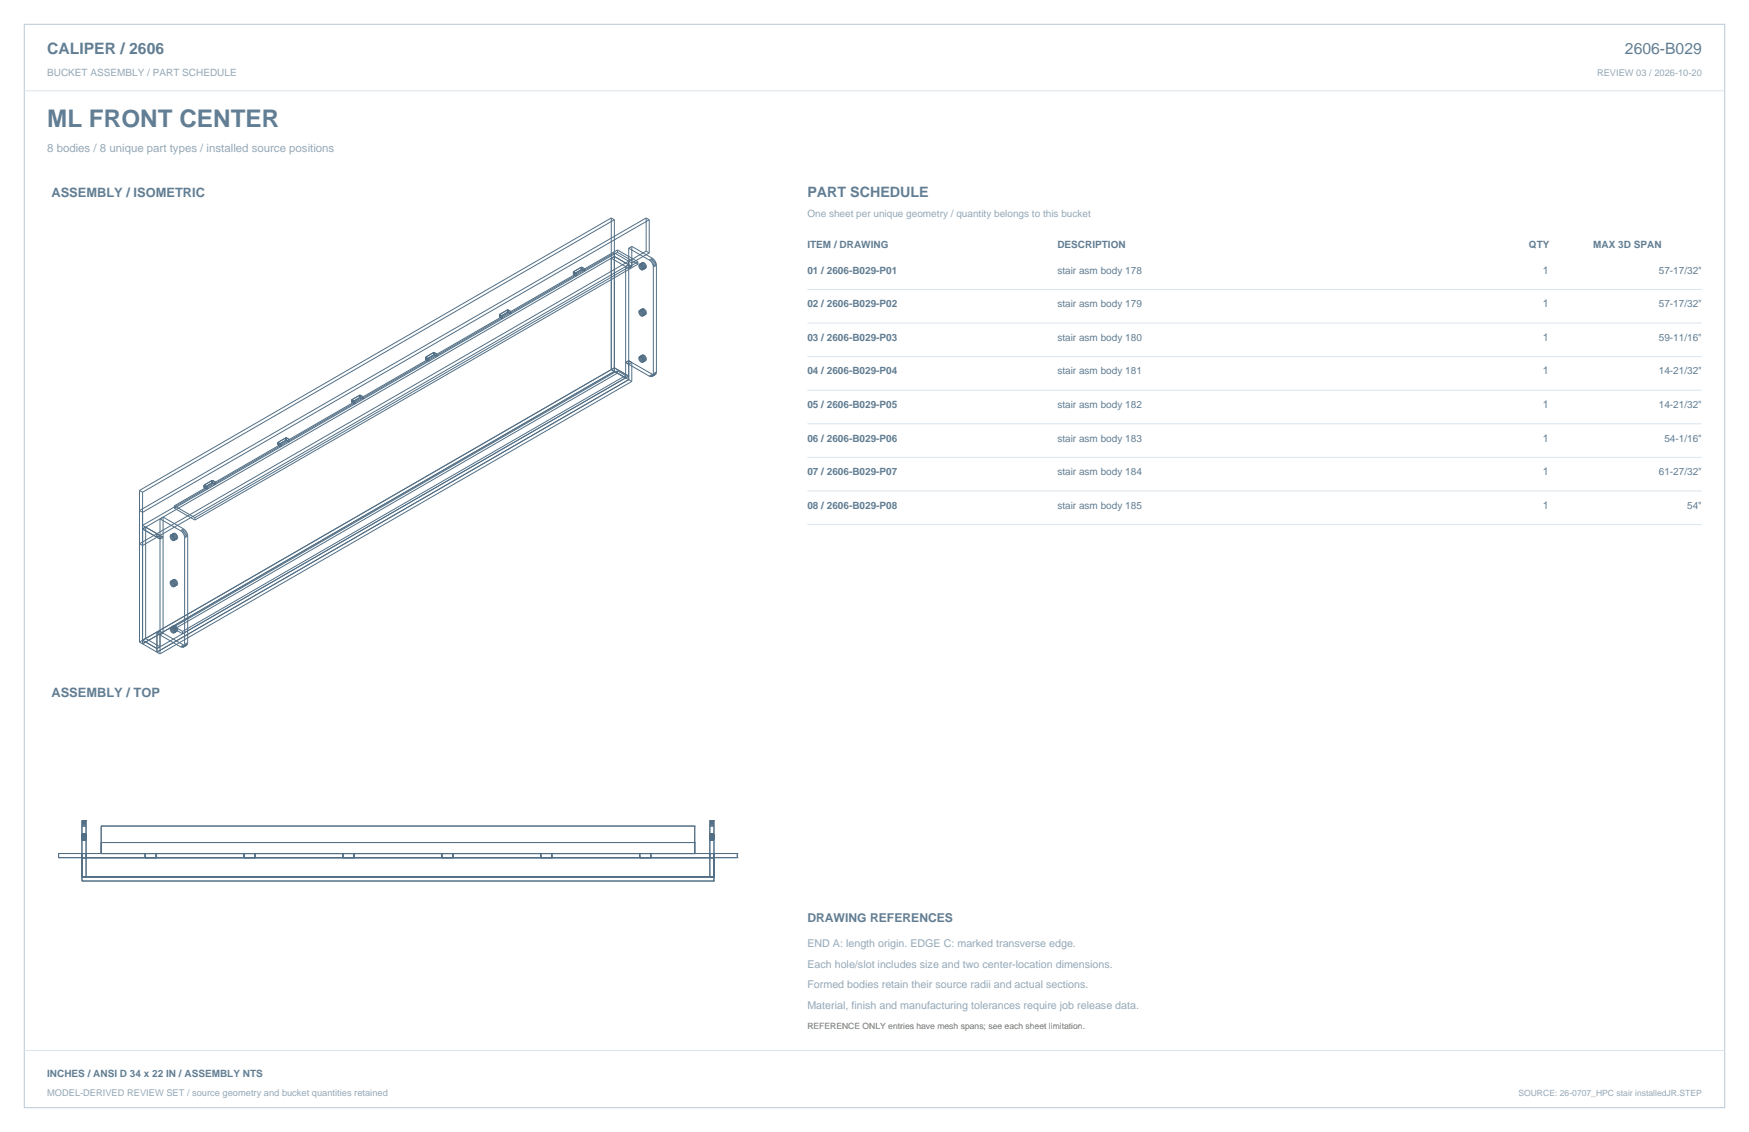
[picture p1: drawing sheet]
<svg xmlns="http://www.w3.org/2000/svg" width="864mm" height="559mm" viewBox="0 0 864 559" stroke-linecap="round" stroke-linejoin="round" font-family="sans-serif">
<path d="M12 12h840v535h-840z" fill="none" stroke="#b8cad8" stroke-width=".49"/>
<path d="M12 45h840M399 143h441M399 159h441M399 176h441M399 193h441M399 209h441M399 226h441M399 242h441M399 259h441M12 519h840" fill="none" stroke="#dbe5ed" stroke-width=".49"/>
<g fill="none" stroke="#536f85" stroke-width=".49">
<path d="M302 108l-233 134M302 108h1M302 108v74M303 108v75l-233 135v-75M303 108l-233 135M319 108l-250 144 1 1 251-145M319 108h2M319 108v16M321 108v17M283 134l2 1M283 134v1M283 134h.1"/>
<path d="M283 135h.1M285 135v1l-2-1M285 135l-33 19M287 132l-4 2M287 133l-4 2M287 133h.1M287 132h.1M287 132v1M287 132l2 1M287 133l2 1M289 134l-77 44M289 133v1"/>
<path d="M289 133l-4 2M303 127l-233 134M303 127l9 5M303 127h-1l8 5h2M305 123l-16 10M305 125l-16 9M305 123v2M305 125l10 5M305 123l10 6M310 123v64l-233 135v-9M310 123l11 5M312 122l-2 1"/>
<path d="M312 122v10M312 122l10 5M315 129l-219 127M315 130l-219 127M315 129v1M315 131v1M315 131h.1M315 132h1M316 132h.1M316 131h-1M316 132v1M316 130v1"/>
<path d="M316 133h.1M316 131h1M316 133h1M317 131h.1M317 133h.1M317 130l-2 1M317 130v1M317 131l-2 1M317 131l-1 1M317 131l1 1M317 131v1M317 130l-1 1"/>
<path d="M317 130h.1M317 130h-1M317 132h1M317 132l-1 1M318 132v1M318 133h-1M318 130l-3 1M318 130h-1M318 130h.1M318 130l-2 1M318 132l-2 1M318 132h.1"/>
<path d="M318 130l-1 1M318 132l-1 1M318 130h1M319 130l-2 1M319 130v1M319 131h-2M319 131h.1M319 131l-3 2M319 132h-1M319 132l-2 1M319 124l-242 139M319 124l2 1"/>
<path d="M319 131l-1 1M319 131v1M319 132h.1M319 132l-1 1M321 125l-9 5-9-5-233 134 11 6-2 1-9-5M321 128v1M321 129h.1M321 129l1 1M322 130h.1M322 127l-1 1M322 127l1 1M322 130v1"/>
<path d="M322 131h1M323 128l-2 1M323 128h.1M323 131v1M323 132v52M323 128v1M323 129l-1 1M323 129h1M324 129l-2 1M324 129v1M324 130l-2 1M324 130h.1"/>
<path d="M324 130l-1 1M324 130v1M324 131l-1 1M324 131v53M247 155l1 1M247 155v1M247 155h.1M247 156h.1M248 156v1l-1-1M248 156l-32 19M251 154l-4 2M251 153l-4 2"/>
<path d="M251 153h.1M251 154h.1M251 153v1M251 153l1 1M252 154v1l-1-1-4 2M252 154l-4 2M315 154h.1M315 154l1 1M316 154h-1M316 155h.1M316 153v1M316 153h.1"/>
<path d="M316 155v1M316 156h.1M316 153l1 1M316 156h1M317 156h.1M317 154h.1M317 153v1M317 153l-2 1M317 153l-1 1M317 154l1 1M317 153h.1M317 154l-1 1"/>
<path d="M317 152l-1 1M317 152v1M317 152h.1M318 155h.1M318 155v1M318 156h-1M318 152l-3 2M318 152h-1M318 152h.1M318 155l-2 1M318 152l-2 1M318 152v1"/>
<path d="M318 153l-3 1M318 153h.1M318 153l-1 1M318 153h1M318 155l-1 1M319 153l-2 1M319 153h.1M319 155h-1M319 155l-2 1M319 153v1M319 154l-1 1M319 154h.1"/>
<path d="M319 155h.1M319 155l-1 1M319 154l-2 2M319 154v1M210 178h2M210 176l2 1v1M210 176h.1M210 177h.1M210 177v1M210 178h.1M210 176v2M212 178l-73 42"/>
<path d="M214 175l-4 2M214 174l-4 2M214 174v1M214 174h.1M214 175h.1M214 174l2 1M214 175l-4 3M216 175l-73 42M216 175v1l-2-1M310 180l2-1v9M315 177h.1M315 177l1 1"/>
<path d="M316 176l-1 1M316 178h.1M316 176h.1M316 176h1M316 178v1M316 179h1M317 176v1M317 179h.1M317 177h.1M317 176l-2 1M317 176h.1M317 175l-1 1"/>
<path d="M317 175v1M317 177l-1 1M317 177h1M317 175h.1M317 175h1M317 177l1 1M318 177v1M318 178h.1M318 178l-1 1M318 178h-2M318 175l-2 1M318 175h.1"/>
<path d="M318 175l-1 1M318 175v1M318 176l-3 1M318 176h1M319 176l-2 1M319 176h.1M319 176v1M319 178h-1M319 178l-2 1M319 177h-1M319 177h.1M319 178h.1"/>
<path d="M319 177l-1 1M319 177l-3 2M319 177v1M174 197l1 1v1h-1M174 197v2M174 198v1M174 198h.1M174 197h.1M174 199h.1M178 196l-4 2M178 195l-4 2M178 195h.1"/>
<path d="M178 196h.1M178 195v1M178 196l-4 3M178 195l1 1M179 196v1l-1-1M302 182l10 6M303 182l-234 135M303 182l7 4M303 182h-1M305 183l-219 126M305 183v1l-219 127M305 183l4 2-219 127"/>
<path d="M309 187l-219 126M309 187v-55l1-1-233 134v-2M310 186l-233 134M310 186l-1 1M312 188l-233 135M321 186h.1M322 185l-12-7-1 1 12 7M322 185l-1 1M322 185h1M322 185v1M323 185l-2 1M323 185h.1"/>
<path d="M323 185h-1M323 184v1M324 185l-3 1M324 185h-1M324 185h-2M324 185h.1M324 184l-1 1M324 184v1M324 184h-1M324 184h.1M137 220h2M137 218l2 1v1"/>
<path d="M137 218v2M137 218h.1M137 218v1M137 220h.1M137 219v1M141 217h.1M141 216h.1M141 216v1M141 217l-4 3M141 216l-4 2M141 216l2 1M143 217l-57 33"/>
<path d="M143 217v1l-2-1M101 239l1 1v2M101 239v1M101 239v2M101 239h.1M101 240h.1M105 237l-4 2M105 237v1M105 237h.1M105 238h.1M105 237l1 1v1l-1-1M105 238l-4 3"/>
<path d="M139 220l-53 31M69 242v75M69 242l1 1M79 256v67M79 256l10 6M81 255v58h-2M81 255l-2 1M81 255l10 6M86 250l10 6M86 251l10 6M86 250v1M96 256v1"/>
<path d="M101 241h.1M102 240v2l-1-1M70 261l2-1v55M77 263l-8 5 1 1 9-5M84 265h.1M84 265v1M84 266h.1M84 264v1M84 264h1M84 264h.1M84 266h1M85 266v1"/>
<path d="M85 267h.1M85 264l1 1M86 264l-2 1M86 264v1M86 265h.1M86 263l-2 1M86 265l-2 1M86 263v1M86 267h-1M86 265v1M86 263h.1M86 266v1"/>
<path d="M86 266h-1M86 266h1M86 263l-2 2M86 263h1M87 263l-2 1M87 263v1M87 264l-3 2M87 264h.1M87 264l-1 1M87 266l-1 1M87 264l1 1M88 266l-3 1"/>
<path d="M88 266h-1M88 265h.1M88 265h-2M88 266h.1M88 265l-2 1M88 265l-3 2M88 265v1M89 262h1M90 262v1M90 263h.1M90 263l1 1M91 261l-2 1"/>
<path d="M91 261h.1M91 264h.1M91 264v1M91 261l-1 1M91 261l1 1M91 265h.1M91 265v53M92 262l-2 1M92 262h.1M92 262v1M92 263l-1 1M92 263h.1"/>
<path d="M92 263l1 1M93 264l-2 1M93 264v1M93 265h-2M93 265v52M84 288h.1M84 287v1M84 288v1M84 287h.1M84 289h.1M84 287h1M84 289h1"/>
<path d="M85 289h.1M85 289v1M85 290h1M85 287l1 1M85 287l-1 1M85 287h1M86 287l-2 1M86 287v1M86 288h.1M86 286l-2 1M86 288l-2 1M86 286l-1 1"/>
<path d="M86 288v1M86 289v1M86 286h.1M86 289h-1M86 286h1M87 286l-3 2M87 286h.1M87 286v1M87 286l-2 1M87 287l-1 1M87 287h.1M87 287h1"/>
<path d="M88 289l-2 1M88 289h-2M88 287v1M88 287l-2 1M88 288l-3 1M88 288l-3 2M88 288v1M88 288h.1M88 288l-2 1M69 317l10 6M72 315l-2 1 7 4M72 315l7 4-2 1"/>
<path d="M77 313l2-1 12 6M77 313l12 6M84 311h.1M84 310v1M84 311v1M84 310h1M84 310h.1M84 312h1M85 312h.1M85 312v1M85 310h.1M85 310h1"/>
<path d="M86 310l-2 1M86 310h.1M86 310v1M86 313h-1M86 311l-2 1M86 311h.1M86 309v1M86 309l-2 1M86 309v2M86 311l4 2M86 309l4 3M86 311v2"/>
<path d="M86 311l-1 1M86 309h1M86 309h.1M86 311l1 1M87 309l-2 1M87 309h.1M87 309v1M87 310h-1M87 310h.1M87 310l-3 1M87 312l-1 1M87 310h1"/>
<path d="M88 310l-2 1M88 310v1M88 311l-3 2M88 311h-2M88 311l-1 1M88 311h.1M88 311l-3 1M89 319h1M90 319v1M90 312v1M90 320h.1M91 318l-2 1"/>
<path d="M91 318v1M91 319l-1 1M92 318l-2 2M92 318l-1 1M92 318h.1M93 318l-3 1M93 318h-1M93 317l-2 1M93 317v1M40 405h.1M40 405v30M40 415h2"/>
<path d="M40 414h2M40 413h2M40 412h2M40 408h2M40 407h2M40 406h2M40 405h2M42 405h.1M42 405v28M50 408h.1M50 416h.1M50 408h293"/>
<path d="M50 408v13M50 416h293M343 408h.1M343 416h.1M343 408v13M350 405h.1M350 415h3M350 414h3M350 413h3M350 412h3M350 408h3M350 407h3"/>
<path d="M350 406h3M350 405h3M350 405v28M353 405h.1M353 405v30M29 423h.1M29 421h.1M29 423h335M29 421h335M29 421v2M40 433h.1M40 423h.1"/>
<path d="M40 435h.1M40 421h.1M40 433h313M40 435h313M42 423h.1M42 433h.1M42 421h.1M50 421h.1M72 423h.1M72 421h.1M72 421v2M77 423h.1"/>
<path d="M77 421h.1M77 421v2M120 423h.1M120 421h.1M120 421v2M121 421h.1M121 423h.1M121 421v2M126 423h.1M126 421h.1M126 421v2M169 421h.1"/>
<path d="M169 423h.1M169 421v2M169 423h1M170 423h.1M175 423h.1M175 421h.1M175 421v2M218 421h.1M218 423h.1M218 421v2M223 423h.1M224 423h-1"/>
<path d="M224 423h.1M224 421h.1M224 421v2M267 423h.1M267 421h.1M267 421v2M272 423h.1M272 421h.1M272 421v2M273 423h.1M273 421h.1M273 421v2"/>
<path d="M316 423h.1M316 421h.1M316 421v2M321 423h.1M321 421h.1M321 421v2M343 421h.1M350 421h.1M350 433h.1M350 423h.1M353 423h.1M353 433h.1"/>
<path d="M353 435h.1M353 421h.1M364 421h.1M364 423h.1M364 421v2"/>
</g>
<text font-size="12" fill="#617e94" x="23" y="63">ML FRONT CENTER</text>
<g font-size="7.8" fill="#617e94">
<text x="23" y="27">CALIPER / 2606</text>
<text x="802" y="27">2606-B029</text>
</g>
<text font-size="7.1" fill="#617e94" x="399" y="97">PART SCHEDULE</text>
<g font-size="6.3" fill="#617e94">
<text x="25" y="97">ASSEMBLY / ISOMETRIC</text>
<text x="25" y="344">ASSEMBLY / TOP</text>
</g>
<text font-size="6" fill="#617e94" x="399" y="455">DRAWING REFERENCES</text>
<text font-size="5.6" fill="#93a8b9" x="23" y="75">8 bodies / 8 unique part types / installed source positions</text>
<g font-size="5.3" fill="#617e94">
<text x="762" y="135">1</text>
<text x="762" y="152">1</text>
<text x="762" y="168">1</text>
<text x="762" y="185">1</text>
<text x="762" y="201">1</text>
<text x="762" y="218">1</text>
<text x="762" y="235">1</text>
<text x="762" y="251">1</text>
</g>
<g font-size="5.3" fill="#93a8b9">
<text x="399" y="467">END A: length origin. EDGE C: marked transverse edge.</text>
<text x="399" y="478">Each hole/slot includes size and two center-location dimensions.</text>
<text x="399" y="488">Formed bodies retain their source radii and actual sections.</text>
<text x="399" y="498">Material, finish and manufacturing tolerances require job release data.</text>
</g>
<g font-size="4.9" fill="#93a8b9">
<text x="23" y="38">BUCKET ASSEMBLY / PART SCHEDULE</text>
<text x="399" y="107">One sheet per unique geometry / quantity belongs to this bucket</text>
</g>
<g font-size="4.9" fill="#617e94">
<text x="399" y="122">ITEM / DRAWING</text>
<text x="522" y="122">DESCRIPTION</text>
<text x="755" y="122">QTY</text>
<text x="787" y="122">MAX 3D SPAN</text>
<text x="399" y="135">01 / 2606-B029-P01</text>
<text x="522" y="135">stair asm body 178</text>
<text x="819" y="135">57-17/32&quot;</text>
<text x="399" y="152">02 / 2606-B029-P02</text>
<text x="522" y="152">stair asm body 179</text>
<text x="819" y="152">57-17/32&quot;</text>
<text x="399" y="168">03 / 2606-B029-P03</text>
<text x="522" y="168">stair asm body 180</text>
<text x="819" y="168">59-11/16&quot;</text>
<text x="399" y="185">04 / 2606-B029-P04</text>
<text x="522" y="185">stair asm body 181</text>
<text x="819" y="185">14-21/32&quot;</text>
<text x="399" y="201">05 / 2606-B029-P05</text>
<text x="522" y="201">stair asm body 182</text>
<text x="819" y="201">14-21/32&quot;</text>
<text x="399" y="218">06 / 2606-B029-P06</text>
<text x="522" y="218">stair asm body 183</text>
<text x="822" y="218">54-1/16&quot;</text>
<text x="399" y="235">07 / 2606-B029-P07</text>
<text x="522" y="235">stair asm body 184</text>
<text x="819" y="235">61-27/32&quot;</text>
<text x="399" y="251">08 / 2606-B029-P08</text>
<text x="522" y="251">stair asm body 185</text>
<text x="833" y="251">54&quot;</text>
<text x="23" y="532">INCHES / ANSI D 34 x 22 IN / ASSEMBLY NTS</text>
</g>
<g font-size="4.6" fill="#93a8b9">
<text x="789" y="38">REVIEW 03 / 2026-10-20</text>
<text x="23" y="541">MODEL-DERIVED REVIEW SET / source geometry and bucket quantities retained</text>
</g>
<text font-size="4.2" fill="#ad6b22" x="399" y="508">REFERENCE ONLY entries have mesh spans; see each sheet limitation.</text>
<text font-size="4.2" fill="#93a8b9" x="750" y="541">SOURCE: 26-0707_HPC stair installedJR.STEP</text>
</svg>
